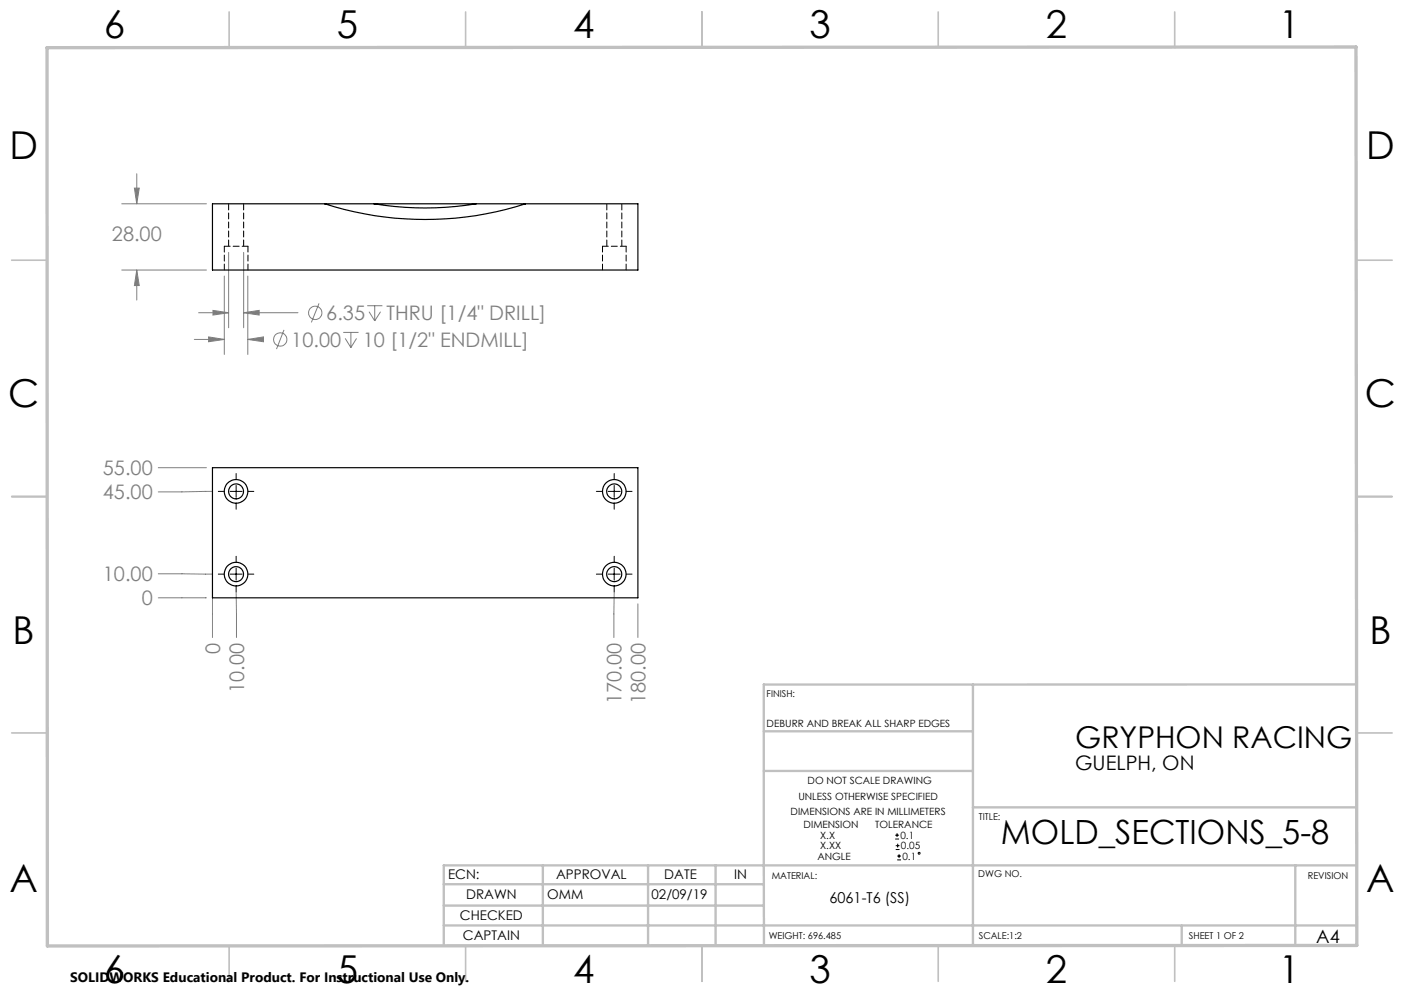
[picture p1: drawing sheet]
<svg xmlns="http://www.w3.org/2000/svg" width="297mm" height="210mm" viewBox="0 0 297 210" stroke-linecap="round" stroke-linejoin="round" font-family="sans-serif">
<g fill="none" stroke="#808080" stroke-width=".21">
<path d="M28.4 39.8h1.1l-.6 3.3zM28.9 36.8v6.3M25.8 57.1h17.9M25.8 43.1h17.9M28.9 57.1l.6 3.3h-1.1zM28.9 57.1v6.4M47.4 58.4v16.6M48.4 53.4v15.9M51.5 53.4v15.9M52.4 58.4v16.6M41.1 71.8h6.3M42 66.1h6.4"/>
<path d="M44.1 71.3l3.3 .5-3.3 .5zM45 65.6l3.4 .5-3.4 .5zM51.5 66.1l3.3-.5v1zM51.5 66.1h11.5M52.4 71.8l3.3-.5v1zM52.4 71.8h3.2M60.1 69.8l-1.6 4M67.5 64.2l-1.6 4M72.6 70.3h3.2M73 71.6l1.2 1.9M74.2 70.3v3.2M75.4 71.6l-1.2 1.9"/>
<path d="M77.7 64.7h3.2M78.1 65.9l1.2 2M79.3 64.7v3.2M80.5 65.9l-1.2 2M33.5 98.9h10.2M44.9 103.9l-11.4 .1M33.5 126.4h10.2M33.5 121.3l11.4 .1M44.9 126.4v8.4M50 125.2v9.6M129.9 125.2v9.6M134.9 127.7v7.1"/>
<circle cx="59.3" cy="71.8" r="1.4"/>
<circle cx="66.7" cy="66.2" r="1.41"/>
</g>
<g fill="none" stroke="#000" stroke-width=".21">
<path d="M46.2 103.9h1.2M48.7 103.9h2.5M50 100.1v1.3M50 102.6v2.6M50 106.5v1.2M50 117.6v1.3M52.5 103.9h1.2M126.2 103.9h1.2M128.7 103.9h2.5M129.9 100.1v1.3M129.9 102.6v2.6M129.9 106.5v1.2"/>
<path d="M129.9 117.6v1.3M132.5 103.9h1.2M46.2 121.4h1.2M48.7 121.4h2.5M50 120.1v2.6M50 124v1.2M52.5 121.4h1.2M126.2 121.4h1.2M128.7 121.4h2.5M129.9 120.1v2.6M129.9 124v1.2M132.5 121.4h1.2"/>
<path d="M189.4 177.4h.8M189.4 176.6h.8M189.5 179.7h.8M189.5 178.8h.8M189.8 176.2v.8M189.9 178.4v.8M189.8 181.8h.8M189.8 181h.8M190.2 180.6v.9"/>
<circle cx="194.4" cy="180.4" r=".2"/>
</g>
<g fill="none" stroke="#c0c0c0" stroke-width=".35">
<path d="M48.5 2.5v7.5M98.5 2.5v7.5M148.5 2.5v7.5M198.5 2.5v7.5M248.5 2.5v7.5M2.5 55h7.5M287 55h7.5M2.5 105h7.5M287 105h7.5M2.5 155h7.5M287 155h7.5M48.5 200v7.5"/>
<path d="M98.5 200v7.5M148.5 200v7.5M198.5 200v7.5M248.5 200v7.5"/>
</g>
<g fill="none" stroke="#c0c0c0" stroke-width=".5">
<path d="M161.6 154.6h44.2M205.8 144.8v55.2M287 144.7l-125.4 .1v55.2M161.6 163h44.2M205.8 170.7h81.2M93.9 195.7h193.1M93.9 191.5h67.7M93.9 187h67.7M114.8 183v17M137.1 183v17M151.4 183v17M250 195.8v4.2"/>
<path d="M274 183v16.9M287 183h-193.1v17"/>
</g>
<path d="M9.9 10.1l276.9-.2 .2 190-277 .2z" fill="none" stroke="#c0c0c0" stroke-width=".7"/>
<path d="M52.4 71.8l3.3-.5v1zM44.1 71.3l3.3 .5-3.3 .5zM51.5 66.1l3.3-.5v1zM45 65.6l3.4 .5-3.4 .5zM28.9 57.1l.6 3.3h-1.1zM28.4 39.8h1.1l-.6 3.3z" fill="#808080"/>
<g fill="none" stroke="#000" stroke-width=".25">
<path d="M68.7 43.1a69.5 69.5 0 0 0 42.5 0M68.7 43.1h10.4M68.7 43.1h-23.8v14h90v-14h-23.7M79.1 43.1a66.5 66.5 0 0 0 21.6 0M79.1 43.1h21.6M100.7 43.1h10.5M44.9 98.9h90v27.5h-90z"/>
<circle cx="49.9" cy="103.9" r="2.5"/>
<circle cx="49.9" cy="103.9" r="1.57"/>
<circle cx="129.9" cy="103.9" r="1.58"/>
<circle cx="129.9" cy="103.9" r="2.5"/>
<circle cx="49.9" cy="121.4" r="2.5"/>
<circle cx="49.9" cy="121.4" r="1.57"/>
<circle cx="129.9" cy="121.4" r="1.58"/>
<circle cx="129.9" cy="121.4" r="2.5"/>
</g>
<path d="M47.5 52.1v5M52.5 52.1h-5M52.5 57.1v-5M127.5 52.1v5M132.5 52.1h-5M132.5 57.1v-5" fill="none" stroke="#000" stroke-width=".21" stroke-dasharray="1.3 .6"/>
<path d="M48.4 43.1v9M51.5 52.1v-9M128.4 43.1v9M131.5 52.1v-9" fill="none" stroke="#000" stroke-width=".21" stroke-dasharray="1.3 .6" stroke-dashoffset="-.1"/>
<g font-size="8.1">
<text x="22" y="8">6</text>
<text x="71.2" y="8">5</text>
<text x="121.2" y="8">4</text>
<text x="171.3" y="8">3</text>
<text x="221.3" y="8">2</text>
<text x="270.5" y="8">1</text>
<text x="2" y="33.6">D</text>
<text x="289" y="33.6">D</text>
<text x="1.7" y="86.1">C</text>
<text x="288.7" y="86.1">C</text>
<text x="2.7" y="136.1">B</text>
<text x="289.7" y="136.1">B</text>
<text x="2" y="188.6">A</text>
<text x="289" y="188.6">A</text>
<text x="22" y="208">6</text>
<text x="71.2" y="208">5</text>
<text x="121.2" y="208">4</text>
<text x="171.3" y="208">3</text>
<text x="221.3" y="208">2</text>
<text x="270.5" y="208">1</text>
</g>
<text font-size="7.1" x="211.7" y="178.6">MOLD_SECTIONS_5-8</text>
<text font-size="6.3" x="227.4" y="158.2">GRYPHON RACING</text>
<g font-size="4.2" fill="#808080">
<text x="23.7" y="50.9">28.00</text>
<text x="69" y="67.7">6.35</text>
<text x="81.8" y="67.7">THRU [1/4&quot; DRILL]</text>
<text x="61.6" y="73.3">10.00</text>
<text x="76.7" y="73.3">10 [1/2&quot; ENDMILL]</text>
<text x="21.8" y="100.5">55.00</text>
<text x="21.8" y="105.6">45.00</text>
<text x="21.8" y="122.9">10.00</text>
<text x="30" y="128">0</text>
<text x="46.6" y="138.3" transform="rotate(-90 46.6 138.3)">0</text>
<text x="51.6" y="146.6" transform="rotate(-90 51.6 146.6)">10.00</text>
<text x="131.5" y="148.9" transform="rotate(-90 131.5 148.9)">170.00</text>
<text x="136.6" y="148.9" transform="rotate(-90 136.6 148.9)">180.00</text>
</g>
<text font-size="4.2" x="227.4" y="162.8">GUELPH, ON</text>
<text font-size="3.9" x="278.4" y="199.3">A4</text>
<text font-size="3.2" x="175.5" y="190.9">6061-T6 (SS)</text>
<text font-size="2.9" x="14.9" y="207.6">SOLIDWORKS Educational Product. For Instructional Use Only.</text>
<g font-size="2.8">
<text x="94.8" y="185.9">ECN:</text>
<text x="117.6" y="185.9">APPROVAL</text>
<text x="140.5" y="185.9">DATE</text>
<text x="155.3" y="185.9">IN</text>
<text x="98.6" y="190.2">DRAWN</text>
<text x="115.8" y="190.2">OMM</text>
<text x="137.8" y="190.2">02/09/19</text>
<text x="97.3" y="194.5">CHECKED</text>
<text x="97.9" y="198.9">CAPTAIN</text>
</g>
<g font-size="2.1">
<text x="162.2" y="153.7">DEBURR AND BREAK ALL SHARP EDGES</text>
<text x="170.8" y="165.8">DO NOT SCALE DRAWING</text>
<text x="167.2" y="172.4">DIMENSIONS ARE IN MILLIMETERS</text>
<text x="168.9" y="169.2">UNLESS OTHERWISE SPECIFIED</text>
<text x="170" y="175.2">DIMENSION</text>
<text x="173.5" y="179.6">X.XX</text>
<text x="173.5" y="177.4">X.X</text>
<text x="185.2" y="175.2">TOLERANCE</text>
<text x="190.5" y="177.4">0.1</text>
<text x="190.6" y="179.6">0.05</text>
<text x="172.9" y="181.8">ANGLE</text>
<text x="190.9" y="181.8">0.1</text>
</g>
<g font-size="2">
<text x="162.2" y="147.5">FINISH:</text>
<text x="207.1" y="173.3">TITLE:</text>
<text x="163.3" y="185.9">MATERIAL:</text>
<text x="207" y="185.5">DWG NO.</text>
<text x="276.7" y="185.9">REVISION</text>
<text x="162.6" y="198.5">WEIGHT: 696.485</text>
<text x="207.1" y="198.6">SCALE:1:2</text>
<text x="251.5" y="198.6">SHEET 1 OF 2</text>
</g>
</svg>
